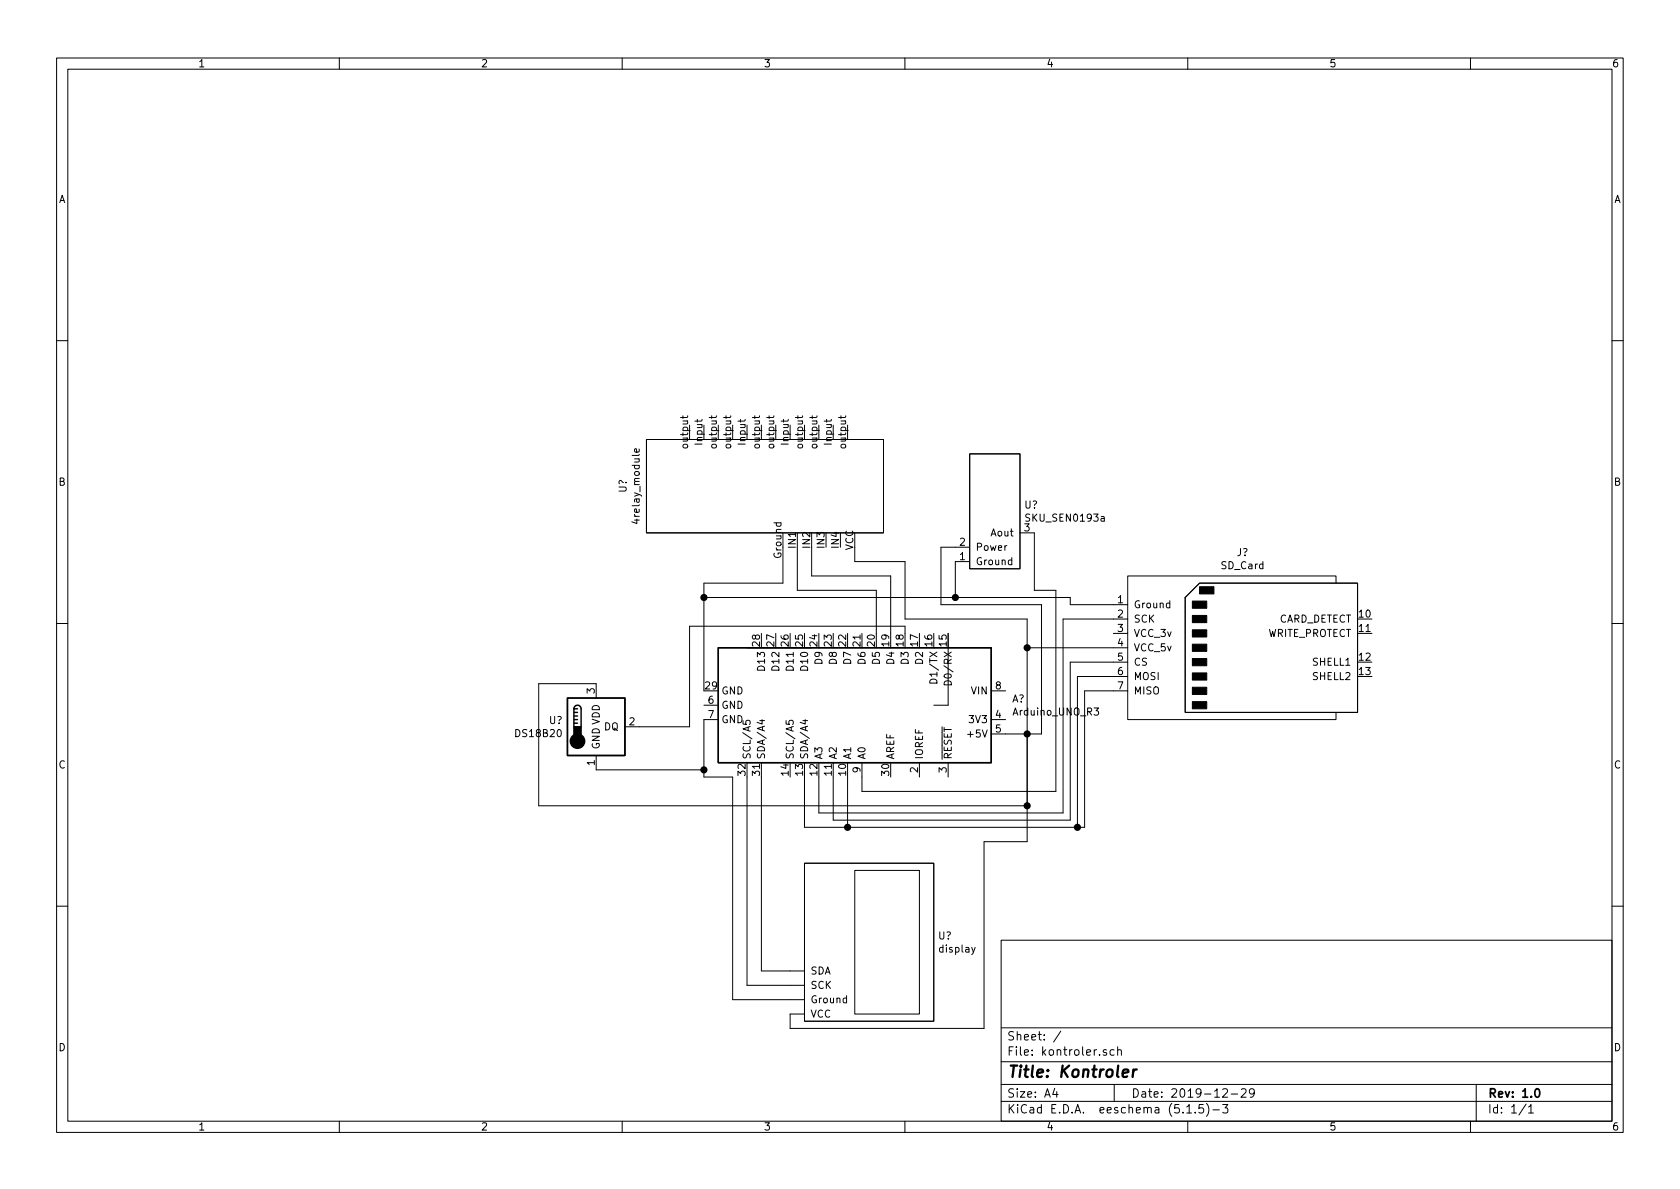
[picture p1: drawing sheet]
<svg xmlns="http://www.w3.org/2000/svg" width="297mm" height="210mm" viewBox="0 0 297 210" stroke-linecap="round" stroke-linejoin="round" font-family="sans-serif">
<g fill="none" stroke="#000" stroke-width=".18">
<path d="M10 10.3h277v189.9h-277zM12 12.2h273v186.1h-273zM60 10.3v1.9M110 10.3v1.9M160 10.3v1.9M210 10.3v1.9M260 10.3v1.9M10 60.2h2M113 79.4v.4l-.1 .2-.7-.1v-.5l.3-.1 .1 .7M114.3 77.7h41.9v16.5h-41.9zM120.8 73.5v.5M121.6 73.5l-.2 .3h-1.1"/>
<path d="M125.8 73.5v.5M126.7 73.5l-.2 .3h-1.1M128.4 73.5v.5M129.2 73.5l-.2 .3h-1.1M133.5 73.5v.5M134.3 73.5l-.2 .3h-1.1M136 73.5v.5M136.8 73.5l-.1 .3h-1.1M141.1 73.5v.5M141.9 73.5l-.2 .3h-1.1M143.6 73.5v.5M144.4 73.5l-.1 .3h-1.1"/>
<path d="M148.7 73.5v.5M149.5 73.5l-.1 .3h-1.1M285 60.2h2M138.4 96.8v6.3h-13.9v19.1M141 96.8v7.6h13.9v7.6M143.5 96.8v5h14v10.2M151.1 96.8v2.5h8.9v10.2h21.6v39.3h-7.6v33.1h-34.3v-2.6h2.5M171.4 80.3h8.9v20.3h-8.9zM171.4 96.8h-5v10.1h17.7v22.9h-8.8M171.4 99.3h-2.5v6.4M178.9 99.1l-.4-.1-.2 .3 .1 .5h.5M178.9 98.6v1.3"/>
<path d="M180.3 94.2h2.6v10.2h3.8v35.5h-34.3v-5M10 110.3h2M124.5 105.7h64.7v1.2h10.2M132.1 114.5h11.4M160 112v-1.3h-38.1v17.8h-11.4M167.6 112v12.7h-2.5M181.6 114.5h17.8M196.8 112h2.6M199.4 109.5h-11.4v34.3h-43.2v-6.4M199.4 117.1h-10.2v27.9h-41.9v-7.6M199.4 119.6h-8.9v26.7M206.8 106.7l-.3-.1-.3 .3 .1 .5h.5"/>
<path d="M206.8 106.2v1.3M209.5 105.7l2.6-2.6h27.9v22.9h-30.5zM236.2 103.1v-1.3h-36.8v25.4h36.8v-1.2M285 110.3h2M105.4 123.4v-2.5h-10.2v21.6h86.4M105.4 133.6v2.5h19.1M124.5 124.7h2.5M127 127.2h-2.5v10.2h5v39.4h12.7M131.4 127.4v.6l.6 .1-.1-.2 .1-.5h.5l.1 .2-.1 .5M132.1 137.4v36.8h10.1M134.3 127.4h.9M134.6 137.4v34.3h7.6"/>
<path d="M134.7 127.2v.8l-.8-.3M139 127.4v.6l.6 .1-.1-.2 .1-.5h.5l.2 .2-.2 .5M142 127.4h.8M142.4 127.2v.8l-.9-.3M149.9 137.4v8.9M162.6 134.9v2.5M164.5 120.3a.68 .68 0 0 1 .7-.2 .68 .68 0 0 1 .5 .7h-1.3zM167.1 120.5a.67 .67 0 0 1 .8-.1 .67 .67 0 0 1 .3 .7h-1.3zM167.6 134.9v2.5M175.3 122.2h2.5M175.3 127.2h2.5M193.4 125.2h.8l-.4 .5 .4 .1v.4l-.2 .3-.6-.2"/>
<path d="M199.4 122.2h-7.6v24.1h-49.6v-8.9M142.2 152.6h22.9v28h-22.9zM151.1 153.9h11.5v25.4h-11.5zM10 160.2h2M149.7 176.5h-.4l-.2 .2 .1 .6h.5M149.7 176.1v1.2M172.4 167.5l-.4 1.2-.2 .1M177 166.3h108v32h-108zM285 160.2h2M60 198.3v1.9M110 198.3v1.9M160 198.3v1.9"/>
<path d="M177 194.8h108M177 191.8h108M177 187.8h108M177 181.8h108M186.5 192.5l-.4 1h1M186.8 193v1M187.6 182.3l-1.3 2M195.6 185.7a.37 .37 0 0 0-.6 .1l.1 .2 .5 .2 .1 .1-.2 .3-.5-.1M197 185.7l-.5-.1-.2 .3v.6l.2 .1 .5-.1M197 191.8v3M197.6 185.7h.1a.37 .37 0 0 1 .6 .1v.8M197.6 185.1v1.5"/>
<path d="M209.8 195.8l.5-.5v1.5M209.8 196.8h.9M210 198.3v1.9M211.3 196.7v.1M212.8 195.3h-.8v.7l.2-.1 .5 .1 .1 .2v.5l-.3 .1-.5-.1M213.3 195.1a1.71 1.71 0 0 1 0 2.3M214.5 196.3h1.1M216.2 192.7l.2-.2h.4l.2 .5-.9 1h.9M216.2 195.3h.9l-.5 .6 .4 .1v.7l-.2 .1-.6-.1M217.7 193.5h1.1M219.5 192.7l.2-.2h.3l.3 .2v.3v.2l-.9 .8h.9M221.8 193.2l-.3 .3h-.3l-.3-.3v-.4l.2-.2 .4-.1 .2 .2a1.13 1.13 0 0 1-.2 1.2l-.4 .1"/>
<path d="M260 198.3v1.9M261 191.8v6.5M269.8 195.2l-1.2 2M270.3 195.8l.4-.5v1.5M270.3 196.8h.8"/>
</g>
<path d="M271.5 192.7l.2-.2a.81 .81 0 0 1 .6 .6 .81 .81 0 0 1-.3 .8l-.1 .1a.79 .79 0 0 1-.4-1.3z" fill="none" stroke="#000" stroke-width=".3"/>
<path d="M198.5 189.8l1-.2-.1-.4-.5-.1-.3 .3-.1 .9 .2 .1 .6-.1M200.4 189.1l-.1 1.3M201 189.1a.55 .55 0 0 0-.6 .4" fill="none" stroke="#000" stroke-width=".41"/>
<path d="M127 114.5h48.3v20.4h-48.3zM100.3 123.4h10.2v10.2h-10.2zM101.5 125.3a.63 .63 0 0 1 .6-.6 .63 .63 0 0 1 .6 .6v3.2M101.5 127.9h.6M101.5 127.2h.6M101.5 126.6h.6M101.5 126h.6M101.5 125.3v3.2M101.5 125.3h.6" fill="none" stroke="#000" stroke-width=".25"/>
<g fill="#000" stroke="#000" stroke-width=".25">
<path d="M101.5 128.5h1.2v1.9h-1.2z"/>
<circle cx="124.5" cy="105.7" r=".51"/>
<circle cx="168.9" cy="105.7" r=".51"/>
<circle cx="181.6" cy="114.5" r=".51"/>
<circle cx="102.1" cy="131.1" r="1.27"/>
<circle cx="124.5" cy="136.1" r=".51"/>
<circle cx="181.6" cy="129.8" r=".51"/>
<circle cx="149.9" cy="146.3" r=".51"/>
<circle cx="181.6" cy="142.5" r=".51"/>
<circle cx="190.5" cy="146.3" r=".51"/>
</g>
<path d="M210.8 119h2.6v1.3h-2.6zM210.8 116.5h2.6v1.2h-2.6zM210.8 113.9h2.6v1.3h-2.6zM210.8 111.4h2.6v1.2h-2.6zM210.8 108.8h2.6v1.3h-2.6zM210.8 106.3h2.6v1.3h-2.6zM212.1 103.8h2.5v1.2h-2.5zM210.8 124.1h2.6v1.2h-2.6zM210.8 121.5h2.6v1.3h-2.6z" fill="#000" stroke="#000" stroke-width=".18"/>
<text font-size="2.8" x="178" y="190.5">Title: Kontroler</text>
<g font-size="2.1">
<text x="178" y="184">Sheet: /</text>
<text x="178" y="186.7">File: kontroler.sch</text>
<text x="178" y="196.9">KiCad E.D.A. eeschema (5.1.5)-3</text>
<text x="178" y="194.1">Size: A4</text>
<text x="200" y="194.1">Date: 2019-12-29</text>
<text x="263" y="194.1">Rev: 1.0</text>
<text x="263" y="196.9">Id: 1/1</text>
</g>
<g font-size="1.8">
<text x="35" y="11.9">1</text>
<text x="85" y="11.9">2</text>
<text x="135" y="11.9">3</text>
<text x="185" y="11.9">4</text>
<text x="235" y="11.9">5</text>
<text x="285" y="11.9">6</text>
<text x="10.4" y="35.9">A</text>
<text x="285.4" y="35.9">A</text>
<text x="121.7" y="79.2" transform="rotate(-90 121.7 79.2)">output</text>
<text x="124.2" y="78.6" transform="rotate(-90 124.2 78.6)">Input</text>
<text x="126.7" y="79.2" transform="rotate(-90 126.7 79.2)">output</text>
<text x="129.3" y="79.2" transform="rotate(-90 129.3 79.2)">output</text>
<text x="131.8" y="78.6" transform="rotate(-90 131.8 78.6)">Input</text>
<text x="134.4" y="79.2" transform="rotate(-90 134.4 79.2)">output</text>
<text x="136.9" y="79.2" transform="rotate(-90 136.9 79.2)">output</text>
<text x="139.4" y="78.6" transform="rotate(-90 139.4 78.6)">Input</text>
<text x="142" y="79.2" transform="rotate(-90 142 79.2)">output</text>
<text x="144.5" y="79.2" transform="rotate(-90 144.5 79.2)">output</text>
<text x="147.1" y="78.6" transform="rotate(-90 147.1 78.6)">Input</text>
<text x="149.6" y="79.2" transform="rotate(-90 149.6 79.2)">output</text>
<text x="10.4" y="85.9">B</text>
<text x="110.8" y="87.1" transform="rotate(-90 110.8 87.1)">U?</text>
<text x="181.2" y="89.9">U?</text>
<text x="285.4" y="85.9">B</text>
<text x="113.1" y="92.2" transform="rotate(-90 113.1 92.2)">4relay_module</text>
<text x="175.3" y="94.9">Aout</text>
<text x="181.1" y="94">3</text>
<text x="181.7" y="92.2">SKU_SEN0193a</text>
<text x="138.2" y="98.7" transform="rotate(-90 138.2 98.7)">Ground</text>
<text x="140.7" y="96.9" transform="rotate(-90 140.7 96.9)">IN1</text>
<text x="143.3" y="96.9" transform="rotate(-90 143.3 96.9)">IN2</text>
<text x="145.8" y="96.9" transform="rotate(-90 145.8 96.9)">IN3</text>
<text x="148.3" y="96.9" transform="rotate(-90 148.3 96.9)">IN4</text>
<text x="150.9" y="97.4" transform="rotate(-90 150.9 97.4)">VCC</text>
<text x="169.7" y="99.1">1</text>
<text x="169.7" y="96.5">2</text>
<text x="172.5" y="99.9">Ground</text>
<text x="172.5" y="97.4">Power</text>
<text x="216" y="100.7">SD_Card</text>
<text x="218.7" y="98.3">J?</text>
<text x="197.6" y="106.7">1</text>
<text x="200.4" y="107.6">Ground</text>
<text x="197.6" y="109.2">2</text>
<text x="197.6" y="111.8">3</text>
<text x="200.4" y="110.1">SCK</text>
<text x="200.4" y="112.6">VCC_3v</text>
<text x="223.9" y="112.6">WRITE_PROTECT</text>
<text x="225.9" y="110.1">CARD_DETECT</text>
<text x="240.3" y="109.2">10</text>
<text x="240.3" y="111.8">11</text>
<text x="134.4" y="114.2" transform="rotate(-90 134.4 114.2)">28</text>
<text x="135.3" y="118.3" transform="rotate(-90 135.3 118.3)">D13</text>
<text x="136.9" y="114.2" transform="rotate(-90 136.9 114.2)">27</text>
<text x="137.8" y="118.3" transform="rotate(-90 137.8 118.3)">D12</text>
<text x="139.4" y="114.2" transform="rotate(-90 139.4 114.2)">26</text>
<text x="140.3" y="118.3" transform="rotate(-90 140.3 118.3)">D11</text>
<text x="142" y="114.2" transform="rotate(-90 142 114.2)">25</text>
<text x="142.9" y="118.3" transform="rotate(-90 142.9 118.3)">D10</text>
<text x="144.5" y="114.2" transform="rotate(-90 144.5 114.2)">24</text>
<text x="145.4" y="117.3" transform="rotate(-90 145.4 117.3)">D9</text>
<text x="147.1" y="114.2" transform="rotate(-90 147.1 114.2)">23</text>
<text x="148" y="117.3" transform="rotate(-90 148 117.3)">D8</text>
<text x="149.6" y="114.2" transform="rotate(-90 149.6 114.2)">22</text>
<text x="150.5" y="117.3" transform="rotate(-90 150.5 117.3)">D7</text>
<text x="152.1" y="114.2" transform="rotate(-90 152.1 114.2)">21</text>
<text x="153" y="117.3" transform="rotate(-90 153 117.3)">D6</text>
<text x="154.7" y="114.2" transform="rotate(-90 154.7 114.2)">20</text>
<text x="155.6" y="117.3" transform="rotate(-90 155.6 117.3)">D5</text>
<text x="157.2" y="114.2" transform="rotate(-90 157.2 114.2)">19</text>
<text x="158.1" y="117.3" transform="rotate(-90 158.1 117.3)">D4</text>
<text x="159.8" y="114.2" transform="rotate(-90 159.8 114.2)">18</text>
<text x="160.7" y="117.3" transform="rotate(-90 160.7 117.3)">D3</text>
<text x="162.3" y="114.2" transform="rotate(-90 162.3 114.2)">17</text>
<text x="163.2" y="117.3" transform="rotate(-90 163.2 117.3)">D2</text>
<text x="164.8" y="114.2" transform="rotate(-90 164.8 114.2)">16</text>
<text x="167.4" y="114.2" transform="rotate(-90 167.4 114.2)">15</text>
<text x="197.6" y="114.3">4</text>
<text x="197.6" y="116.8">5</text>
<text x="197.6" y="119.4">6</text>
<text x="200.4" y="115.2">VCC_5v</text>
<text x="200.4" y="117.7">CS</text>
<text x="232.2" y="117.7">SHELL1</text>
<text x="240.3" y="116.8">12</text>
<text x="240.3" y="119.4">13</text>
<text x="105.2" y="122.7" transform="rotate(-90 105.2 122.7)">3</text>
<text x="124.8" y="121.9">29</text>
<text x="125.2" y="124.5">6</text>
<text x="127.5" y="122.8">GND</text>
<text x="127.5" y="125.3">GND</text>
<text x="165.7" y="120.1" transform="rotate(-90 165.7 120.1)">D1/TX</text>
<text x="168.3" y="120.3" transform="rotate(-90 168.3 120.3)">D0/RX</text>
<text x="171.8" y="122.8">VIN</text>
<text x="176" y="121.9">8</text>
<text x="178.9" y="124.2">A?</text>
<text x="197.6" y="121.9">7</text>
<text x="200.4" y="120.3">MOSI</text>
<text x="200.4" y="122.8">MISO</text>
<text x="232.2" y="120.3">SHELL2</text>
<text x="91.4" y="130.3">DS18B20</text>
<text x="97.1" y="128">U?</text>
<text x="106.8" y="129.2">DQ</text>
<text x="111.3" y="128.3">2</text>
<text x="125.2" y="127">7</text>
<text x="127.5" y="127.9">GND</text>
<text x="171.6" y="130.4">+5V</text>
<text x="171.6" y="127.9">3V3</text>
<text x="176" y="127">4</text>
<text x="176" y="129.5">5</text>
<text x="179.3" y="126.5">Arduino_UNO_R3</text>
<text x="10.4" y="135.9">C</text>
<text x="105.2" y="135.4" transform="rotate(-90 105.2 135.4)">1</text>
<text x="106" y="132.6" transform="rotate(-90 106 132.6)">GND VDD</text>
<text x="131.8" y="137.1" transform="rotate(-90 131.8 137.1)">32</text>
<text x="132.7" y="134.4" transform="rotate(-90 132.7 134.4)">SCL/A5</text>
<text x="134.4" y="137.1" transform="rotate(-90 134.4 137.1)">31</text>
<text x="135.3" y="134.4" transform="rotate(-90 135.3 134.4)">SDA/A4</text>
<text x="139.4" y="137.1" transform="rotate(-90 139.4 137.1)">14</text>
<text x="140.3" y="134.4" transform="rotate(-90 140.3 134.4)">SCL/A5</text>
<text x="142" y="137.1" transform="rotate(-90 142 137.1)">13</text>
<text x="142.9" y="134.4" transform="rotate(-90 142.9 134.4)">SDA/A4</text>
<text x="144.5" y="137.1" transform="rotate(-90 144.5 137.1)">12</text>
<text x="145.4" y="134.4" transform="rotate(-90 145.4 134.4)">A3</text>
<text x="147.1" y="137.1" transform="rotate(-90 147.1 137.1)">11</text>
<text x="148" y="134.4" transform="rotate(-90 148 134.4)">A2</text>
<text x="149.6" y="137.1" transform="rotate(-90 149.6 137.1)">10</text>
<text x="150.5" y="134.4" transform="rotate(-90 150.5 134.4)">A1</text>
<text x="152.1" y="136.6" transform="rotate(-90 152.1 136.6)">9</text>
<text x="153" y="134.4" transform="rotate(-90 153 134.4)">A0</text>
<text x="157.2" y="137.1" transform="rotate(-90 157.2 137.1)">30</text>
<text x="158.1" y="134.4" transform="rotate(-90 158.1 134.4)">AREF</text>
<text x="162.3" y="136.6" transform="rotate(-90 162.3 136.6)">2</text>
<text x="163.2" y="134.4" transform="rotate(-90 163.2 134.4)">IOREF</text>
<text x="167.4" y="136.6" transform="rotate(-90 167.4 136.6)">3</text>
<text x="168.3" y="134.4" transform="rotate(-90 168.3 134.4)">RESET</text>
<text x="285.4" y="135.9">C</text>
<text x="165.9" y="166.1">U?</text>
<text x="143.3" y="172.3">SDA</text>
<text x="166.2" y="168.4">display</text>
<text x="143.3" y="177.4">Ground</text>
<text x="143.3" y="174.9">SCK</text>
<text x="143.3" y="180">VCC</text>
<text x="10.4" y="185.9">D</text>
<text x="285.4" y="185.9">D</text>
<text x="35" y="199.9">1</text>
<text x="85" y="199.9">2</text>
<text x="135" y="199.9">3</text>
<text x="185" y="199.9">4</text>
<text x="235" y="199.9">5</text>
<text x="285" y="199.9">6</text>
</g>
</svg>
